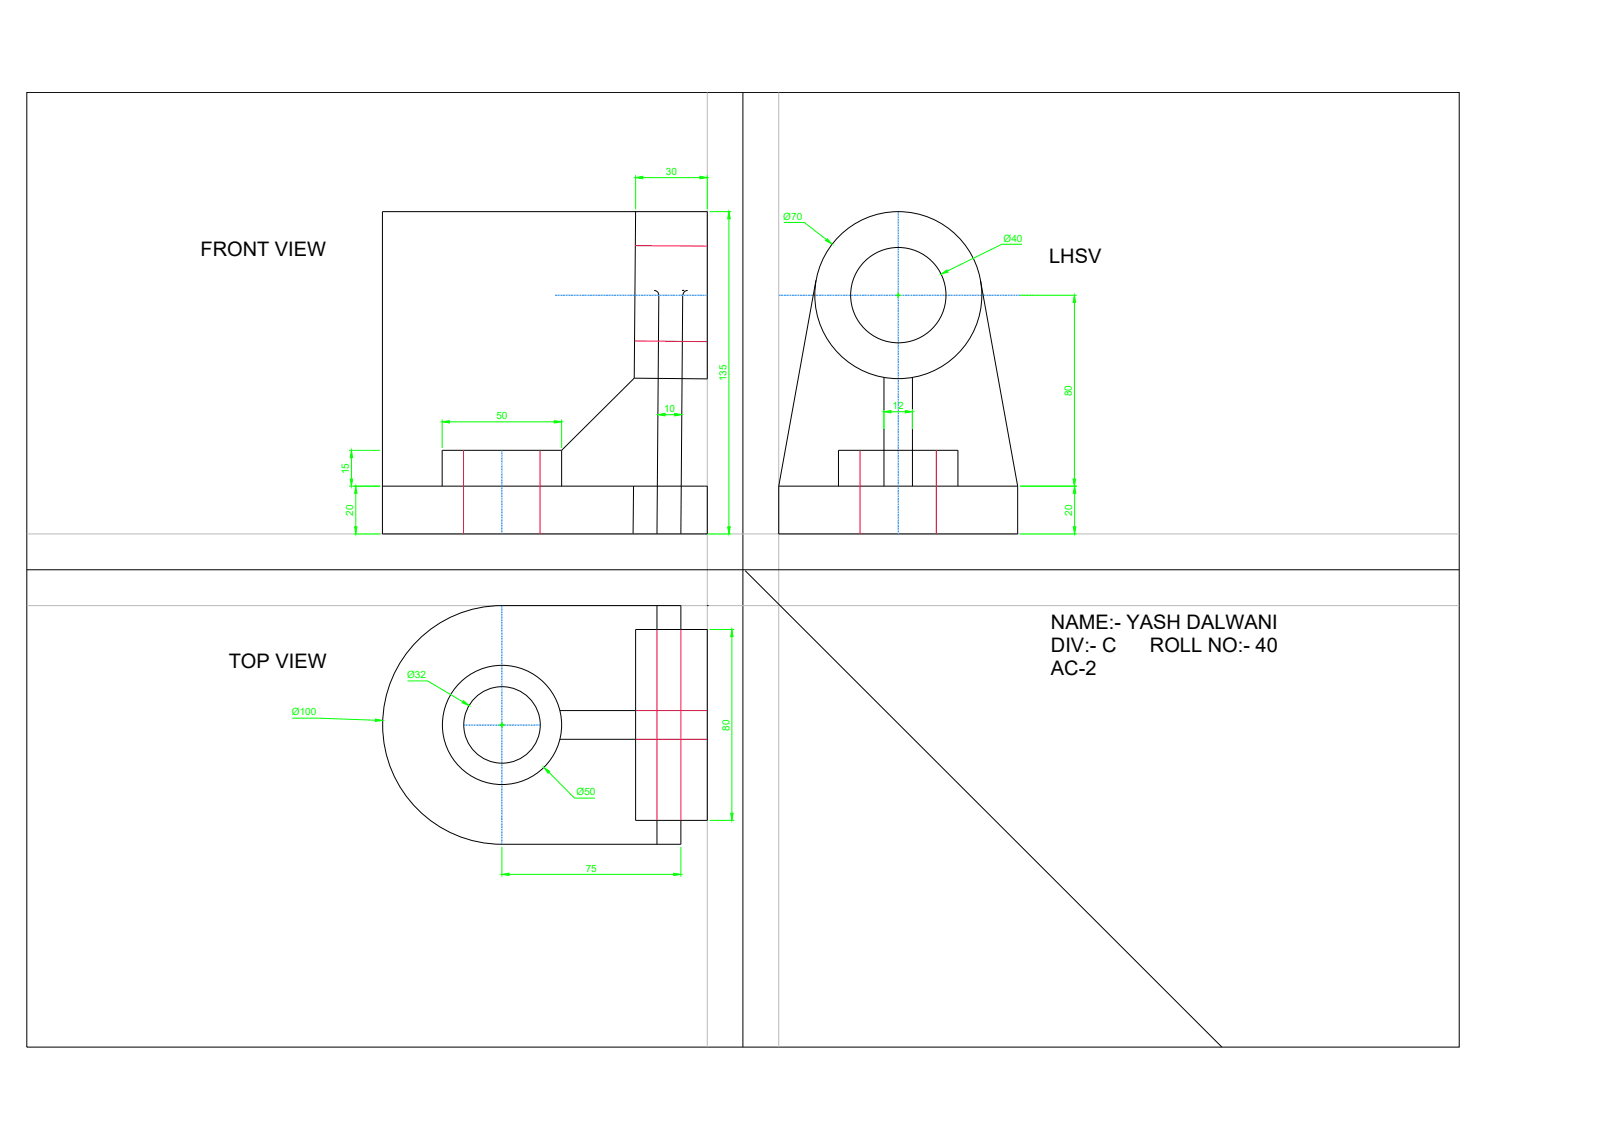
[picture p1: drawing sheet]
<svg xmlns="http://www.w3.org/2000/svg" width="297mm" height="210mm" viewBox="0 0 297 210" stroke-linecap="round" stroke-linejoin="round" font-family="sans-serif">
<!-- layer: 0 -->
<g fill="none" stroke="#000" stroke-width=".18">
<path d="M4.9 17h264v176h-264zM136.9 17v176M117.1 38.9l-.2 30.8M121.5 39h.1M125.9 39h.1M120.5 53.5l.6 .3 .3 .6-.3 44M125.8 53.5h.1M125.8 54.4l-.3 44M126.7 53.5a.87 .87 0 0 0-.9 .9M150.4 51.7l-6.9 37.9M180.7 51.7l6.8 37.9M116.9 69.7l13.4 .1v-30.8h-59.8v59.4h59.8v-8.8h-59.8"/>
<path d="M116.9 69.7l-13.4 13.3M162.9 69.6v20M168.1 69.6v20M103.5 83h-22v6.6M103.5 83v6.6M116.7 89.6v8.7M143.5 89.6v8.8h44v-8.8M143.5 89.6h44M154.5 89.6v-6.6h22v6.6M4.9 105h264M117.1 116h13.2v35.2h-13.2zM121.1 111.6v4.4"/>
<path d="M125.5 116v-4.4h-33a22 22 0 0 0-22 22 22 22 0 0 0 22 22h33v-4.4M130.3 111.6h.1M137.3 105.2l87.9 87.8M103.2 136.2h13.9M103.2 131h13.9M121.1 151.2v4.4"/>
<circle cx="165.5" cy="54.4" r="15.4"/>
<circle cx="165.5" cy="54.4" r="8.8"/>
<circle cx="92.5" cy="133.6" r="11"/>
<circle cx="92.5" cy="133.6" r="7"/>
</g>
<!-- layer: Construction -->
<path d="M130.3 17v176M143.5 17v176M4.9 98.4h264M4.9 111.6h264" fill="none" stroke="#bababa" stroke-width=".18"/>
<!-- layer: Centre Line -->
<g fill="none" stroke="#007fff" stroke-width=".18">
<path d="M165.5 39v.8M165.5 39.8v.3M102.3 54.4h.3M102.7 54.4h.5M103.3 54.4h.8M104.2 54.4h1M105.3 54.4h.3M105.6 54.4h1.1M106.8 54.4h.2M107.1 54.4h1M108.2 54.4h.8M109.1 54.4h1.4"/>
<path d="M110.6 54.4h1M111.7 54.4h.3M112.1 54.4h1M113.2 54.4h.3M113.6 54.4h1M114.7 54.4h.8M115.6 54.4h1.4M117 54.4h1.1M118.1 54.4h.3M118.5 54.4h1M119.6 54.4h.3M120 54.4h1"/>
<path d="M121.1 54.4h.8M122 54.4h1.4M123.5 54.4h1M124.6 54.4h.3M125 54.4h1M126.1 54.4h.3M126.4 54.4h1.1M127.5 54.4h.8M128.4 54.4h1.4M129.9 54.4h.4M143.5 54.4h.8M144.4 54.4h1"/>
<path d="M145.5 54.4h.3M145.9 54.4h1M147 54.4h.3M147.3 54.4h1.1M148.4 54.4h.3M148.8 54.4h1M149.9 54.4h.8M150.8 54.4h1M151.9 54.4h.3M152.3 54.4h1M153.4 54.4h.3M153.8 54.4h1"/>
<path d="M154.9 54.4h.3M155.3 54.4h1M156.4 54.4h.8M157.3 54.4h1M158.4 54.4h.3M158.7 54.4h1.1M159.8 54.4h.3M160.2 54.4h1M161.3 54.4h.3M161.7 54.4h1M162.8 54.4h.8M163.7 54.4h1"/>
<path d="M164.8 54.4h.3M165.2 54.4h1M165.5 40.2v1M165.5 41.3v.3M165.5 41.7v1M165.5 42.8v.8M165.5 43.7v1M165.5 44.8v.3M165.5 45.2v1M165.5 46.3v.3M165.5 46.7v1M165.5 47.8v.3"/>
<path d="M165.5 48.1v1.1M165.5 49.2v.9M165.5 50.1v1.1M165.5 51.2v.3M165.5 51.6v1M165.5 52.7v.3M165.5 53.1v1M165.5 54.2v.3M165.5 54.6v1M165.5 55.7v.8M165.5 56.6v1M165.5 57.7v.3"/>
<path d="M165.5 58.1v1M165.5 59.2v.3M165.5 59.5v1.1M166.3 54.4h.3M166.7 54.4h1M167.8 54.4h.2M168.1 54.4h1M169.2 54.4h.8M170.1 54.4h1M171.2 54.4h.3M171.6 54.4h1M172.7 54.4h.3"/>
<path d="M173.1 54.4h1M174.2 54.4h.3M174.6 54.4h1M175.7 54.4h.8M176.6 54.4h1M177.7 54.4h.3M178 54.4h1.1M179.1 54.4h.3M179.5 54.4h1M180.6 54.4h1.1M181.8 54.4h.8M182.7 54.4h1"/>
<path d="M183.8 54.4h.3M184.1 54.4h1.1M185.2 54.4h.3M185.6 54.4h1M186.7 54.4h.3M187.1 54.4h1M188.2 54.4h.8M189.1 54.4h1M190.2 54.4h.2M165.5 60.6v.3M165.5 61v1M165.5 62.1v.8"/>
<path d="M165.5 63v1.4M165.5 64.5v1M165.5 65.6v.3M165.5 66v1M165.5 67.1v.3M165.5 67.5v1M165.5 68.6v.8M165.5 69.4v.5M165.5 70v.8M165.5 70.9v1M165.5 72v.3M165.5 72.4v1"/>
<path d="M165.5 73.5v.3M165.5 73.9v1M165.5 75v1.4M165.5 76.5v.8M165.5 77.4v1M165.5 78.5v.3M165.5 78.8v1.1M165.5 79.9v.3M92.5 83v.8M92.5 83.9v.3M92.5 84.3v1M92.5 85.4v.3"/>
<path d="M92.5 85.7v1.1M92.5 86.8v.3M92.5 87.2v1M92.5 88.3v.8M92.5 89.2v1M92.5 90.3v.3M92.5 90.7v1M92.5 91.8v.3M92.5 92.2v1M92.5 93.3v.3M92.5 93.7v1M92.5 94.8v.8"/>
<path d="M92.5 95.6v1.4M92.5 97.1v1M92.5 98.2v.2M165.5 80.3v1M165.5 81.4v.3M165.5 81.8v1M165.5 82.9v.8M165.5 83.8v1M165.5 84.9v.3M165.5 85.3v1M165.5 86.4v.3M165.5 86.8v1"/>
<path d="M165.5 87.9v.3M165.5 88.2v1.1M165.5 89.3v.8M165.5 90.2v1M165.5 91.3v.3M165.5 91.7v1M165.5 92.8v.3M165.5 93.2v1M165.5 94.3v.3M165.5 94.7v1M165.5 95.8v.8M165.5 96.7v1"/>
<path d="M165.5 97.8v.3M165.5 98.1v.3M92.5 111.6v1M92.5 112.7v.3M92.5 113v1.1M92.5 114.1v.3M92.5 114.5v1M92.5 115.6v.8M92.5 116.5v.5M92.5 117.1v.8M92.5 118v1M92.5 119.1v.3"/>
<path d="M92.5 119.5v1M85.4 133.6h.4M85.8 133.6h.3M86.2 133.6h1M87.3 133.6h.3M87.7 133.6h1M88.8 133.6h.8M89.7 133.6h1M90.8 133.6h.3M91.2 133.6h1M92.3 133.6h1M92.5 120.6v.3"/>
<path d="M92.5 121v1M92.5 122.1v1.4M92.5 123.5v.8M92.5 124.4v1M92.5 125.5v.3M92.5 125.9v1M92.5 127v.3M92.5 127.4v1M92.5 128.5v.3M92.5 128.9v1M92.5 130v.8M92.5 130.9v1"/>
<path d="M92.5 132v.3M92.5 132.3v1.1M92.5 133.4v.3M92.5 133.8v1M92.5 134.9v.3M92.5 135.3v1M92.5 136.4v.8M92.5 137.3v1M92.5 138.4v.3M92.5 138.8v1M92.5 139.9v.3M93.4 133.6h.3"/>
<path d="M93.8 133.6h1M94.9 133.6h.3M95.2 133.6h1.1M96.3 133.6h.8M97.2 133.6h.5M97.8 133.6h.8M98.7 133.6h.8M92.5 140.3v1M92.5 141.4v.3M92.5 141.7v1.1M92.5 142.8v.9M92.5 143.7v1.1"/>
<path d="M92.5 144.8v.3M92.5 145.2v1M92.5 146.3v.3M92.5 146.7v1M92.5 147.8v.3M92.5 148.2v1M92.5 149.3v.8M92.5 150.2v1M92.5 151.3v.3M92.5 151.7v1M92.5 152.8v.2M92.5 153.1v1"/>
<path d="M92.5 154.2v.3M92.5 154.6v1"/>
</g>
<!-- layer: Hidden -->
<path d="M117.1 45.3l13.2 .1M117 62.8l13.3 .2M165.4 63.2h.1M85.4 83v15.4M99.5 83v15.4M158.5 83v15.4M172.5 83v15.4M121.1 116v35.2M125.5 116v35.2M117.1 131h13.2M117.1 136.2h13.2" fill="none" stroke="#ff003f" stroke-width=".18"/>
<!-- layer: Dimension -->
<g fill="none" stroke="#0f0" stroke-width=".18">
<path d="M117.1 32.3v6.3M118.4 32.7h10.6M130.3 32.3v6.3M130.8 39h4M134.3 40.3v56.8M144.4 41h3.8l4.1 3.2M165.1 54.4h.8M165.5 53.9v.9M187.9 54.4h10.5M188.3 45h-3.7l-10 4.9M198 55.7v32.6M81.5 77.3v5.3"/>
<path d="M82.8 77.7h19.3M103.5 77.3v5.3M121.2 76.8h.1M122.5 76.4h1.8M162.9 75.5v3.6M164.2 75.9h2.6M168.1 75.5v3.6M64.3 89.6h5.7M64.3 83h5.7M64.8 84.3v4M65.1 98.4h4.9M65.6 90.9v6.2"/>
<path d="M130.3 98.4h4.5M187.9 98.4h10.5M187.9 89.6h10.5M198 90.9v6.2M130.8 116h4.5M134.9 117.3v32.6M53.9 132.3h4.8l10.5 .4M75.1 125.5h3.7l6.5 3.8M92 133.6h.9M92.5 133.2v.8M92.5 156.1v5.5M101.2 142.3l4.7 4.8h3.7"/>
<path d="M125.5 156.1v5.5M130.8 151.2h4.5M93.8 161.1h30.3"/>
</g>
<g fill="#0f0" stroke="#0f0" stroke-width=".18">
<path d="M81.5 77.7l1.3-.2v.4z"/>
<path d="M102.1 77.5l1.4 .2-1.4 .2z"/>
<path d="M65.3 97.1h.5l-.2 1.3z"/>
<path d="M65.6 89.6l.2 1.3h-.5z"/>
<path d="M64.5 88.3h.5l-.2 1.3z"/>
<path d="M64.8 83l.2 1.3h-.5z"/>
<path d="M121.2 76.4l1.3-.2v.4z"/>
<path d="M124.3 76.2l1.3 .2-1.3 .2z"/>
<path d="M117.1 32.7l1.3-.2v.4z"/>
<path d="M129 32.5l1.3 .2-1.3 .2z"/>
<path d="M173.4 50.5l1.1-.7 .2 .3z"/>
<path d="M152.4 44l.9 1-1.2-.7z"/>
<path d="M197.7 88.3h.5l-.2 1.3z"/>
<path d="M198 54.4l.2 1.3h-.5z"/>
<path d="M134.9 116l.2 1.3h-.5z"/>
<path d="M134.6 149.9h.5l-.2 1.3z"/>
<path d="M124.1 160.9l1.4 .2-1.4 .2z"/>
<path d="M92.5 161.1l1.3-.2v.4z"/>
<path d="M69.2 132.5l1.3 .3-1.3 .1z"/>
<path d="M85.4 129.1l1 .9-1.2-.5z"/>
<path d="M100.2 141.4l1.1 .8-.3 .3z"/>
<path d="M134.3 39l.3 1.3h-.5z"/>
<path d="M134.1 97.1h.5l-.3 1.3z"/>
<path d="M162.9 75.9l1.3-.2v.4z"/>
<path d="M166.8 75.7l1.3 .2-1.3 .2z"/>
<path d="M198 89.6l.2 1.3h-.4z"/>
<path d="M197.8 97.1h.4l-.2 1.3z"/>
</g>
<g font-size="3.7">
<text x="36.9" y="47.2">FRONT VIEW</text>
<text x="193.3" y="48.5">LHSV</text>
<text x="193.7" y="116">NAME:- YASH DALWANI</text>
<text x="42.1" y="123.1">TOP VIEW</text>
<text x="193.7" y="120.2">DIV:- C</text>
<text x="193.7" y="124.5">AC-2</text>
<text x="211.9" y="120.2">ROLL NO:- 40</text>
</g>
<g font-size="1.8" fill="#0f0">
<text x="122.7" y="32.3">30</text>
<text x="144.3" y="40.5">Ø70</text>
<text x="184.9" y="44.5">Ø40</text>
<text x="133.8" y="70.3" transform="rotate(-90 133.8 70.3)">135</text>
<text x="91.5" y="77.3">50</text>
<text x="122.4" y="76">10</text>
<text x="164.5" y="75.5">12</text>
<text x="197.5" y="73" transform="rotate(-90 197.5 73)">80</text>
<text x="64.3" y="87.4" transform="rotate(-90 64.3 87.4)">15</text>
<text x="65.1" y="95" transform="rotate(-90 65.1 95)">20</text>
<text x="197.6" y="95" transform="rotate(-90 197.6 95)">20</text>
<text x="75" y="125">Ø32</text>
<text x="53.8" y="131.8">Ø100</text>
<text x="134.4" y="134.6" transform="rotate(-90 134.4 134.6)">80</text>
<text x="106.2" y="146.6">Ø50</text>
<text x="107.9" y="160.7">75</text>
</g>
</svg>
